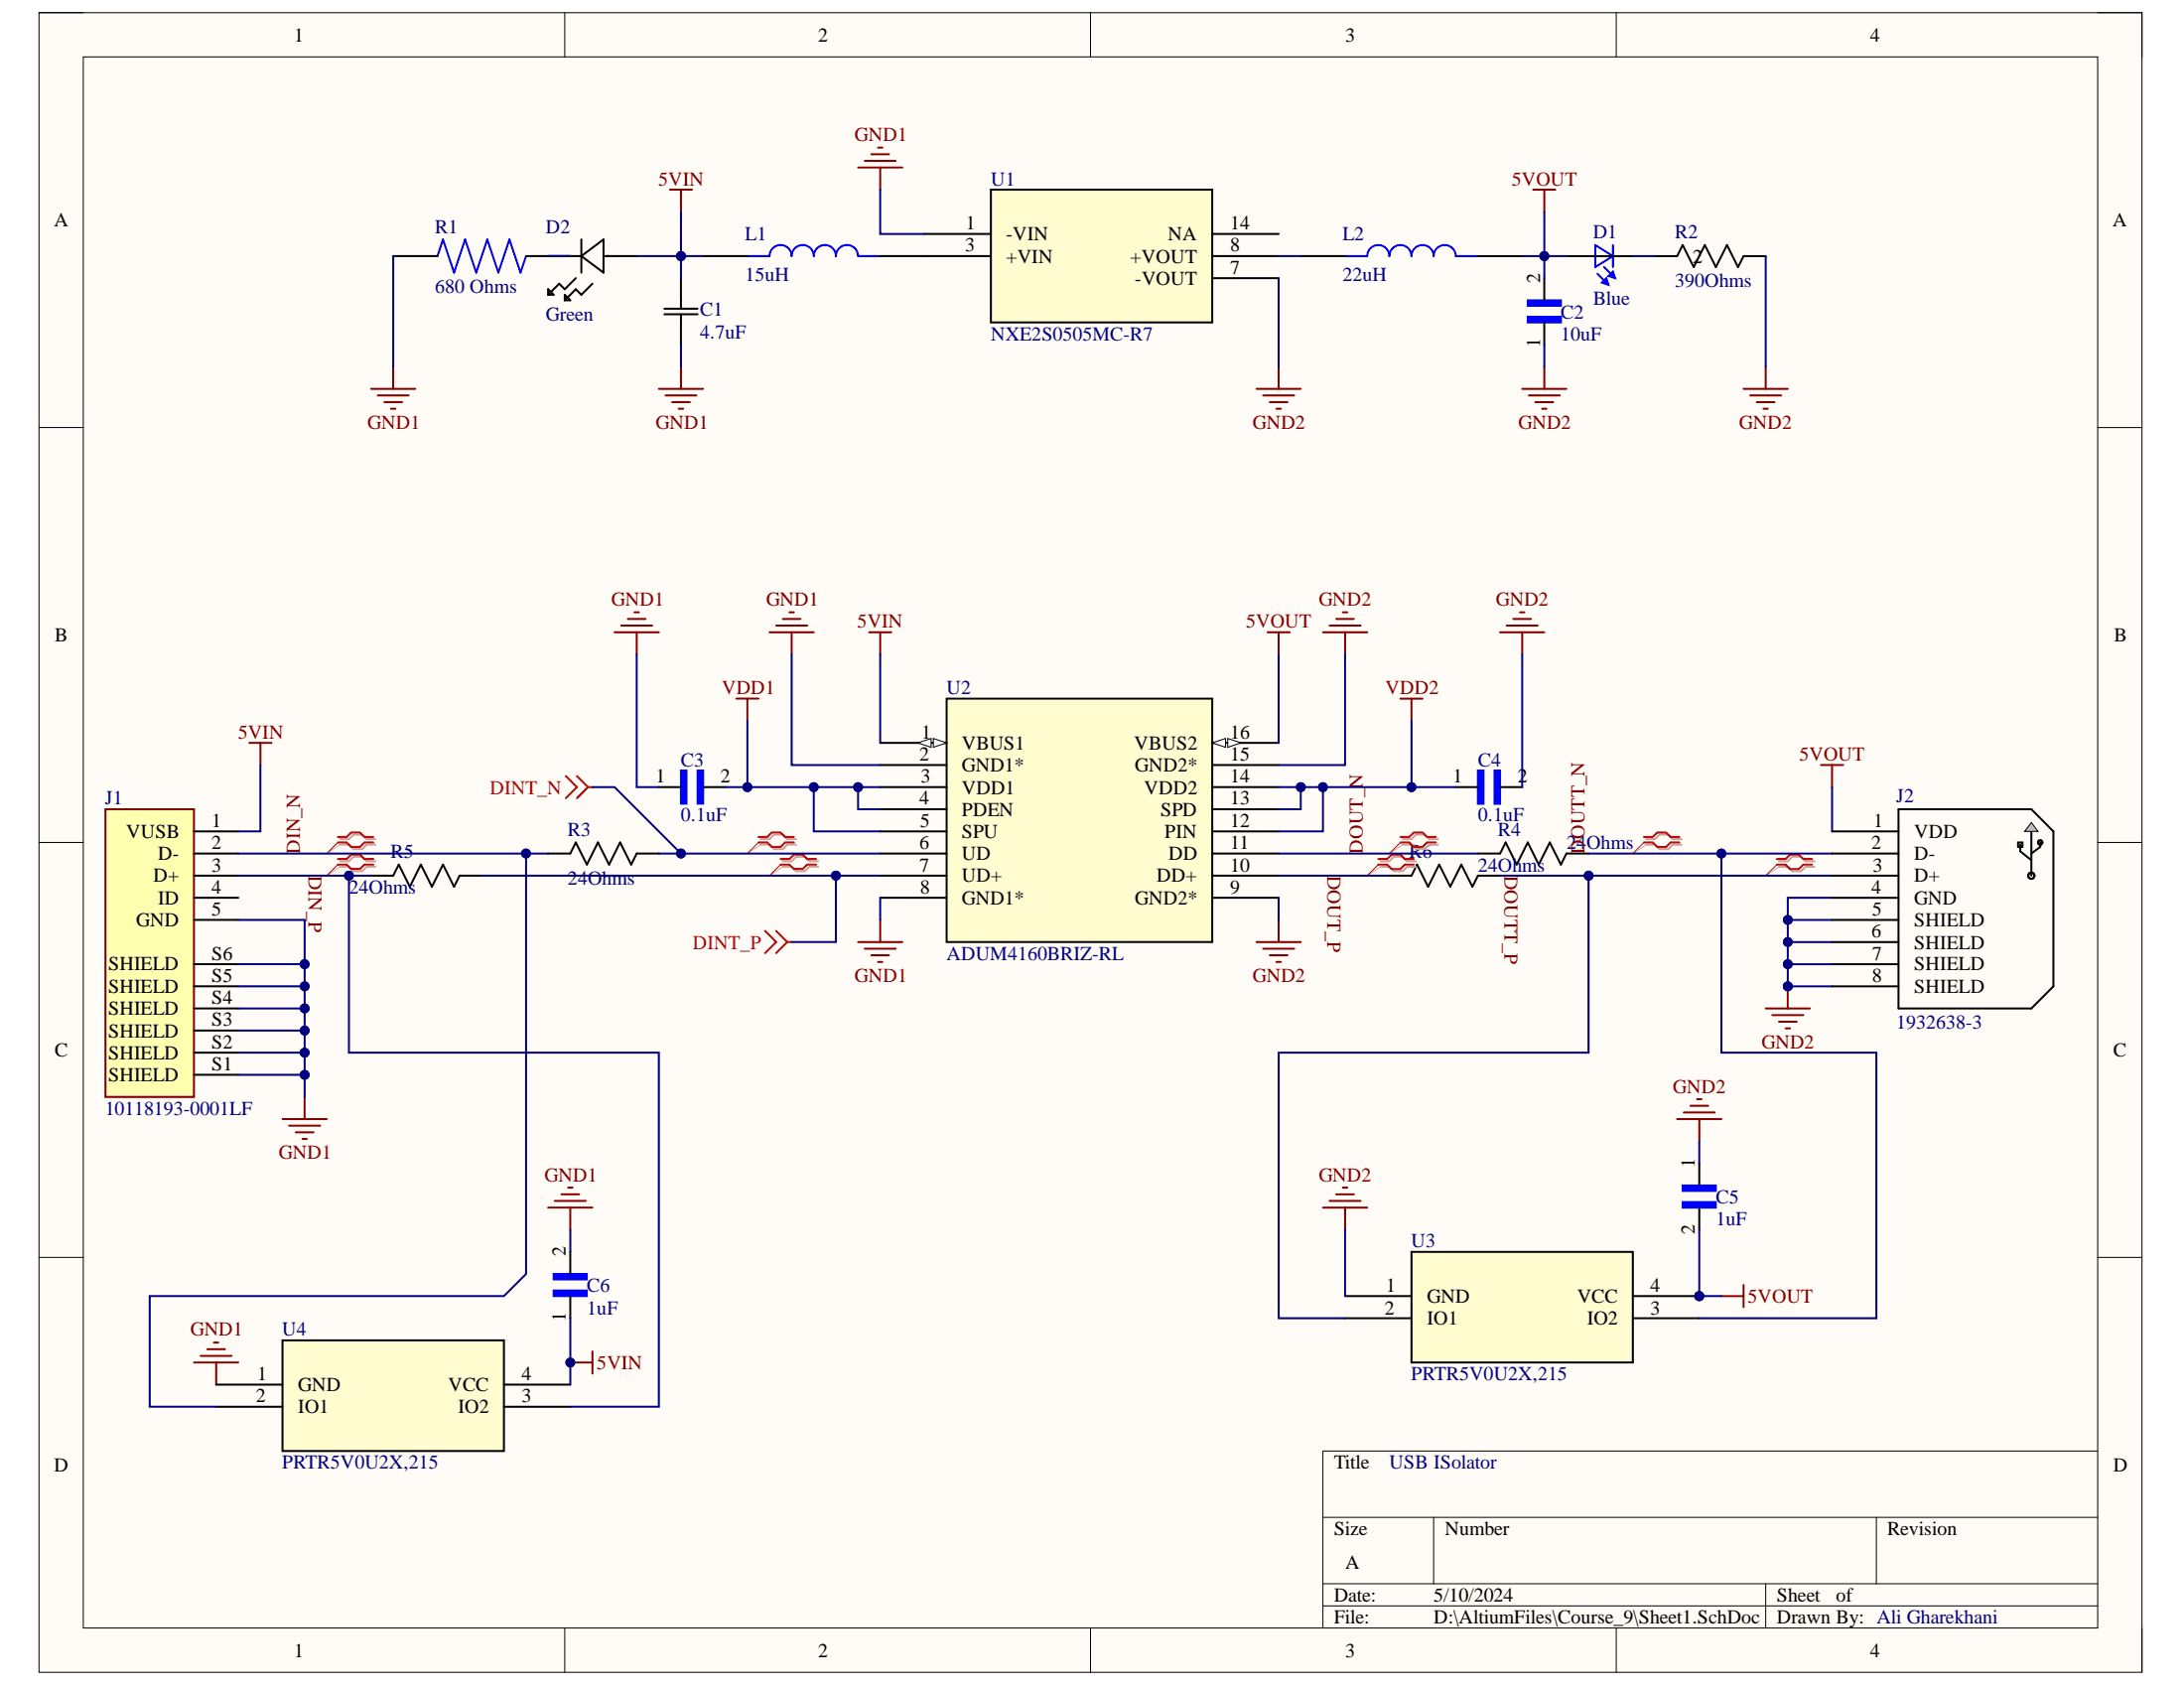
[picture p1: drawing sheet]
# Altium project Course_9.PrjPcb
1 sheet, 22 parts. Net scope: global (net labels, ports and power ports of the same name join across sheets).
Board file: PCB1.PcbDoc

## Sheet Sheet1.SchDoc
size A; SheetNumber: 1; SheetTotal: 1

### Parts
C1  4.7uF  [CAP_CL31_SAM]
C2  10uF  [CAPC3216X140N]
C3  0.1uF  [CAPC1608X90N]
C4  0.1uF  [CAPC1608X90N]
C5  1uF  [CAPC1608X90]
C6  1uF  [CAPC1608X90]
D1  Blue  [0603]
D2  Green  [LED_LTST-C191KGKT_LTO]
J1  10118193-0001LF  [AMPHENOL_10118193-0001LF]
J2  1932638-3  [CONN4_1932638-3_TEC]
L1  15uH  [IND_VLCF4028T-150MR88-2]
L2  22uH  [IND_VLCF4024T-220MR65-2]
R1  680 Ohms  [RESC1608X55N]
R2  390Ohms  [RES_CRCW_0603]
R3  24Ohms  [RES_CRCW_0603]
R4  24Ohms  [RES_CRCW_0603]
R5  24Ohms  [RES_CRCW_0603]
R6  24Ohms  [RES_CRCW_0603]
U1  NXE2S0505MC-R7  [NXE2_SINGLE_SURFACE_MUR]
U2  ADUM4160BRIZ-RL  [RI_16_2_ADI]
U3  PRTR5V0U2X,215  [SOT143B_PRTR5V0U2X,215_NEX]
U4  PRTR5V0U2X,215  [SOT143B_PRTR5V0U2X,215_NEX]

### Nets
5VIN: C1.2 C6.1 D2.2(ANODE) J1.1(VUSB) L1.1 U2.1(VBUS1) U4.4(VCC)
5VOUT: C2.2 C5.2 D1.2(A2) J2.1(VDD) L2.2 U2.16(VBUS2) U3.4(VCC)
GND1: C1.1 C3.1 C6.2 J1.5(GND) J1.S1(SHIELD) J1.S2(SHIELD) J1.S3(SHIELD) J1.S4(SHIELD) J1.S5(SHIELD) J1.S6(SHIELD) R1.1 U1.1(-VIN) U2.2(GND1*) U2.8(GND1*) U4.1(GND)
GND2: C2.1 C4.2 C5.1 J2.4(GND) J2.5(SHIELD) J2.6(SHIELD) J2.7(SHIELD) J2.8(SHIELD) R2.1 U1.7(-VOUT) U2.9(GND2*) U2.15(GND2*) U3.1(GND)
VDD1: C3.2 U2.3(VDD1) U2.4(PDEN) U2.5(SPU)
VDD2: C4.1 U2.12(PIN) U2.13(SPD) U2.14(VDD2)
DIN_N: J1.2(D-) R3.2 U4.2(IO1)
DIN_P: J1.3(D+) R5.2 U4.3(IO2)
DINT_N: R3.1 U2.6(UD) ; off-sheet DINT_N
DINT_P: R5.1 U2.7(UD+) ; off-sheet DINT_P
DOUT_N: R4.2 U2.11(DD)
DOUT_P: R6.2 U2.10(DD+)
DOUTT_N: J2.2(D-) R4.1 U3.3(IO2)
DOUTT_P: J2.3(D+) R6.1 U3.2(IO1)
NetD1_1: D1.1(K2) R2.2
NetD2_1: D2.1(CATHODE) R1.2
NetL1_2: L1.2 U1.3(+VIN)
NetL2_1: L2.1 U1.8(+VOUT)

Not connected (* = marked no-connect by the designer): J1 4(ID); U1 14(NA)

### Layout directives
differential pair: DIN_N, DIN_P, DINT_N, DINT_P, DOUT_N, DOUT_P, DOUTT_N, DOUTT_P

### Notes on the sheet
- USB ISolator
- Ali Gharekhani
